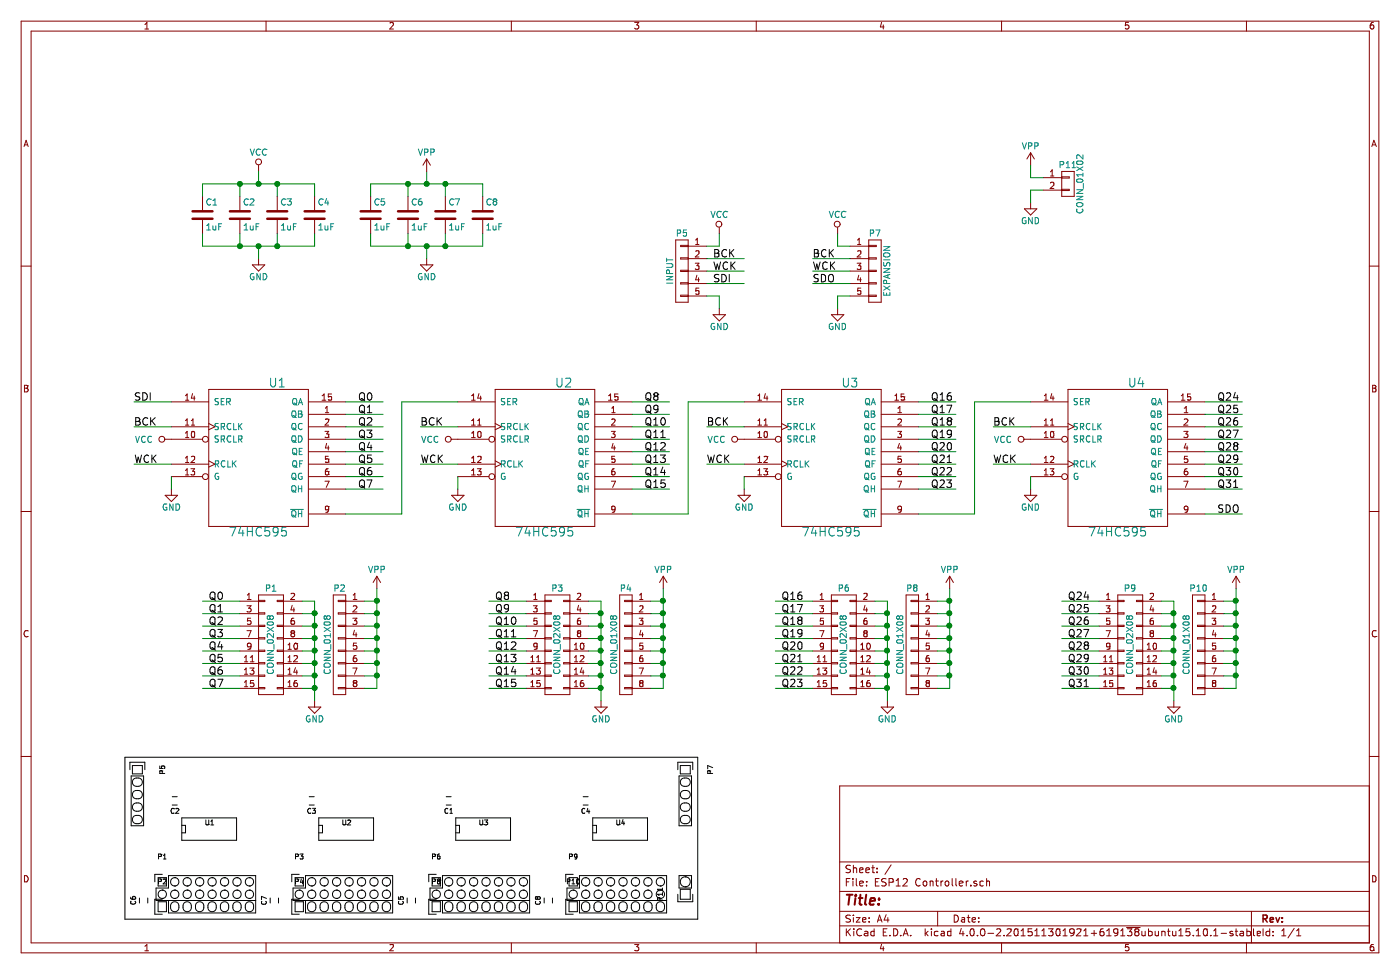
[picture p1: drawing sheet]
EESchema Schematic File Version 2
LIBS:power
LIBS:device
LIBS:transistors
LIBS:conn
LIBS:linear
LIBS:regul
LIBS:74xx
LIBS:cmos4000
LIBS:adc-dac
LIBS:memory
LIBS:xilinx
LIBS:microcontrollers
LIBS:dsp
LIBS:microchip
LIBS:analog_switches
LIBS:motorola
LIBS:texas
LIBS:intel
LIBS:audio
LIBS:interface
LIBS:digital-audio
LIBS:philips
LIBS:display
LIBS:cypress
LIBS:siliconi
LIBS:opto
LIBS:atmel
LIBS:contrib
LIBS:valves
LIBS:componentes
LIBS:ESP8266
LIBS:ESP12 Controller-cache
EELAYER 25 0
EELAYER END
$Descr A4 11693 8268
encoding utf-8
Sheet 1 1
Title ""
Date ""
Rev ""
Comp ""
Comment1 ""
Comment2 ""
Comment3 ""
Comment4 ""
$EndDescr
$Comp
L 74HC595 U1
U 1 1
P 2300 3900
F 0 "U1" H 2450 4500 70  0000 C CNN
F 1 "74HC595" H 2300 3300 70  0000 C CNN
F 2 "SMD_Packages:SO-16-N" H 2300 3900 60  0001 C CNN
F 3 "" H 2300 3900 60  0000 C CNN
	1    2300 3900
	1    0    0    -1  
$EndComp
$Comp
L 74HC595 U2
U 1 1
P 4600 3900
F 0 "U2" H 4750 4500 70  0000 C CNN
F 1 "74HC595" H 4600 3300 70  0000 C CNN
F 2 "SMD_Packages:SO-16-N" H 4600 3900 60  0001 C CNN
F 3 "" H 4600 3900 60  0000 C CNN
	1    4600 3900
	1    0    0    -1  
$EndComp
$Comp
L 74HC595 U3
U 1 1
P 6900 3900
F 0 "U3" H 7050 4500 70  0000 C CNN
F 1 "74HC595" H 6900 3300 70  0000 C CNN
F 2 "SMD_Packages:SO-16-N" H 6900 3900 60  0001 C CNN
F 3 "" H 6900 3900 60  0000 C CNN
	1    6900 3900
	1    0    0    -1  
$EndComp
$Comp
L 74HC595 U4
U 1 1
P 9200 3900
F 0 "U4" H 9350 4500 70  0000 C CNN
F 1 "74HC595" H 9200 3300 70  0000 C CNN
F 2 "SMD_Packages:SO-16-N" H 9200 3900 60  0001 C CNN
F 3 "" H 9200 3900 60  0000 C CNN
	1    9200 3900
	1    0    0    -1  
$EndComp
$Comp
L GND #PWR01
U 1 1
P 1600 4150
F 0 "#PWR01" H 1600 3900 50  0001 C CNN
F 1 "GND" H 1600 4000 50  0000 C CNN
F 2 "" H 1600 4150 60  0000 C CNN
F 3 "" H 1600 4150 60  0000 C CNN
	1    1600 4150
	1    0    0    -1  
$EndComp
$Comp
L GND #PWR02
U 1 1
P 3900 4150
F 0 "#PWR02" H 3900 3900 50  0001 C CNN
F 1 "GND" H 3900 4000 50  0000 C CNN
F 2 "" H 3900 4150 60  0000 C CNN
F 3 "" H 3900 4150 60  0000 C CNN
	1    3900 4150
	1    0    0    -1  
$EndComp
$Comp
L GND #PWR03
U 1 1
P 6200 4150
F 0 "#PWR03" H 6200 3900 50  0001 C CNN
F 1 "GND" H 6200 4000 50  0000 C CNN
F 2 "" H 6200 4150 60  0000 C CNN
F 3 "" H 6200 4150 60  0000 C CNN
	1    6200 4150
	1    0    0    -1  
$EndComp
$Comp
L GND #PWR04
U 1 1
P 8500 4150
F 0 "#PWR04" H 8500 3900 50  0001 C CNN
F 1 "GND" H 8500 4000 50  0000 C CNN
F 2 "" H 8500 4150 60  0000 C CNN
F 3 "" H 8500 4150 60  0000 C CNN
	1    8500 4150
	1    0    0    -1  
$EndComp
Wire Wire Line
	3000 4350 3450 4350
Wire Wire Line
	3450 4350 3450 3450
Wire Wire Line
	3450 3450 3900 3450
Wire Wire Line
	6200 3450 5750 3450
Wire Wire Line
	5750 3450 5750 4350
Wire Wire Line
	5750 4350 5300 4350
Wire Wire Line
	7600 4350 8050 4350
Wire Wire Line
	8050 4350 8050 3450
Wire Wire Line
	8050 3450 8500 3450
Wire Wire Line
	1300 3450 1600 3450
Wire Wire Line
	3300 3450 3000 3450
Wire Wire Line
	3000 3550 3300 3550
Wire Wire Line
	3000 3650 3300 3650
Wire Wire Line
	3300 3750 3000 3750
Wire Wire Line
	3300 3850 3000 3850
Wire Wire Line
	3300 3950 3000 3950
Wire Wire Line
	3300 4050 3000 4050
Wire Wire Line
	3300 4150 3000 4150
Wire Wire Line
	5600 3450 5300 3450
Wire Wire Line
	5600 3550 5300 3550
Wire Wire Line
	5600 3650 5300 3650
Wire Wire Line
	5600 3750 5300 3750
Wire Wire Line
	5600 3850 5300 3850
Wire Wire Line
	5600 3950 5300 3950
Wire Wire Line
	5600 4050 5300 4050
Wire Wire Line
	5600 4150 5300 4150
Wire Wire Line
	7600 3450 7900 3450
Wire Wire Line
	7900 3550 7600 3550
Wire Wire Line
	7900 3650 7600 3650
Wire Wire Line
	7900 3750 7600 3750
Wire Wire Line
	7900 3850 7600 3850
Wire Wire Line
	7900 3950 7600 3950
Wire Wire Line
	7900 4050 7600 4050
Wire Wire Line
	7900 4150 7600 4150
Wire Wire Line
	10200 3450 9900 3450
Wire Wire Line
	10200 3550 9900 3550
Wire Wire Line
	10200 3650 9900 3650
Wire Wire Line
	10200 3750 9900 3750
Wire Wire Line
	10200 3850 9900 3850
Wire Wire Line
	10200 3950 9900 3950
Wire Wire Line
	10200 4050 9900 4050
Wire Wire Line
	10200 4150 9900 4150
Wire Wire Line
	1300 3650 1600 3650
Wire Wire Line
	1300 3950 1600 3950
Wire Wire Line
	1600 4050 1600 4150
Wire Wire Line
	3900 4150 3900 4050
Wire Wire Line
	6200 4050 6200 4150
Wire Wire Line
	8500 4150 8500 4050
Wire Wire Line
	3600 3950 3900 3950
Wire Wire Line
	5900 3950 6200 3950
Wire Wire Line
	8200 3950 8500 3950
Wire Wire Line
	3600 3650 3900 3650
Wire Wire Line
	5900 3650 6200 3650
Wire Wire Line
	8200 3650 8500 3650
Text Label 1300 3650 0    60   ~ 0
BCK
Text Label 3600 3650 0    60   ~ 0
BCK
Text Label 5900 3650 0    60   ~ 0
BCK
Text Label 8200 3650 0    60   ~ 0
BCK
Text Label 1300 3950 0    60   ~ 0
WCK
Text Label 3600 3950 0    60   ~ 0
WCK
Text Label 5900 3950 0    60   ~ 0
WCK
Text Label 8200 3950 0    60   ~ 0
WCK
Text Label 1300 3450 0    60   ~ 0
SDI
Text Label 3100 3450 0    60   ~ 0
Q0
Text Label 3100 3550 0    60   ~ 0
Q1
Text Label 3100 3650 0    60   ~ 0
Q2
Text Label 3100 3750 0    60   ~ 0
Q3
Text Label 3100 3850 0    60   ~ 0
Q4
Text Label 3100 3950 0    60   ~ 0
Q5
Text Label 3100 4050 0    60   ~ 0
Q6
Text Label 3100 4150 0    60   ~ 0
Q7
Text Label 5400 3450 0    60   ~ 0
Q8
Text Label 5400 3550 0    60   ~ 0
Q9
Text Label 5400 3650 0    60   ~ 0
Q10
Text Label 5400 3750 0    60   ~ 0
Q11
Text Label 5400 3850 0    60   ~ 0
Q12
Text Label 5400 3950 0    60   ~ 0
Q13
Text Label 5400 4050 0    60   ~ 0
Q14
Text Label 5400 4150 0    60   ~ 0
Q15
Text Label 7700 3450 0    60   ~ 0
Q16
Text Label 7700 3550 0    60   ~ 0
Q17
Text Label 7700 3650 0    60   ~ 0
Q18
Text Label 7700 3750 0    60   ~ 0
Q19
Text Label 7700 3850 0    60   ~ 0
Q20
Text Label 7700 3950 0    60   ~ 0
Q21
Text Label 7700 4050 0    60   ~ 0
Q22
Text Label 7700 4150 0    60   ~ 0
Q23
Text Label 10000 3450 0    60   ~ 0
Q24
Text Label 10000 3550 0    60   ~ 0
Q25
Text Label 10000 3650 0    60   ~ 0
Q26
Text Label 10000 3750 0    60   ~ 0
Q27
Text Label 10000 3850 0    60   ~ 0
Q28
Text Label 10000 3950 0    60   ~ 0
Q29
Text Label 10000 4050 0    60   ~ 0
Q30
Text Label 10000 4150 0    60   ~ 0
Q31
Wire Wire Line
	10200 4350 9900 4350
Text Label 10000 4350 0    60   ~ 0
SDO
$Comp
L CONN_01X05 P7
U 1 1
P 7250 2400
F 0 "P7" H 7250 2700 50  0000 C CNN
F 1 "EXPANSION" V 7350 2400 50  0000 C CNN
F 2 "Socket_Strips:Socket_Strip_Straight_1x05" H 7250 2400 60  0001 C CNN
F 3 "" H 7250 2400 60  0000 C CNN
	1    7250 2400
	1    0    0    -1  
$EndComp
$Comp
L GND #PWR05
U 1 1
P 6950 2700
F 0 "#PWR05" H 6950 2450 50  0001 C CNN
F 1 "GND" H 6950 2550 50  0000 C CNN
F 2 "" H 6950 2700 60  0000 C CNN
F 3 "" H 6950 2700 60  0000 C CNN
	1    6950 2700
	1    0    0    -1  
$EndComp
$Comp
L VCC #PWR06
U 1 1
P 6950 2100
F 0 "#PWR06" H 6950 1950 50  0001 C CNN
F 1 "VCC" H 6950 2250 50  0000 C CNN
F 2 "" H 6950 2100 60  0000 C CNN
F 3 "" H 6950 2100 60  0000 C CNN
	1    6950 2100
	1    0    0    -1  
$EndComp
Wire Wire Line
	6950 2100 6950 2200
Wire Wire Line
	6950 2200 7050 2200
Wire Wire Line
	7050 2600 6950 2600
Wire Wire Line
	6950 2600 6950 2700
Wire Wire Line
	6750 2500 7050 2500
Wire Wire Line
	6750 2300 7050 2300
Wire Wire Line
	6750 2400 7050 2400
Text Label 6750 2300 0    60   ~ 0
BCK
Text Label 6750 2400 0    60   ~ 0
WCK
Text Label 6750 2500 0    60   ~ 0
SDO
$Comp
L CONN_01X05 P5
U 1 1
P 5700 2400
F 0 "P5" H 5700 2700 50  0000 C CNN
F 1 "INPUT" V 5800 2400 50  0000 C CNN
F 2 "Socket_Strips:Socket_Strip_Straight_1x05" H 5700 2400 60  0001 C CNN
F 3 "" H 5700 2400 60  0000 C CNN
	1    5700 2400
	-1   0    0    -1  
$EndComp
Wire Wire Line
	6200 2500 5900 2500
Wire Wire Line
	6200 2400 5900 2400
Wire Wire Line
	6200 2300 5900 2300
$Comp
L VCC #PWR07
U 1 1
P 6000 2100
F 0 "#PWR07" H 6000 1950 50  0001 C CNN
F 1 "VCC" H 6000 2250 50  0000 C CNN
F 2 "" H 6000 2100 60  0000 C CNN
F 3 "" H 6000 2100 60  0000 C CNN
	1    6000 2100
	1    0    0    -1  
$EndComp
Wire Wire Line
	6000 2100 6000 2200
Wire Wire Line
	6000 2200 5900 2200
$Comp
L GND #PWR08
U 1 1
P 6000 2700
F 0 "#PWR08" H 6000 2450 50  0001 C CNN
F 1 "GND" H 6000 2550 50  0000 C CNN
F 2 "" H 6000 2700 60  0000 C CNN
F 3 "" H 6000 2700 60  0000 C CNN
	1    6000 2700
	1    0    0    -1  
$EndComp
Wire Wire Line
	6000 2700 6000 2600
Wire Wire Line
	6000 2600 5900 2600
Text Label 5950 2300 0    60   ~ 0
BCK
Text Label 5950 2400 0    60   ~ 0
WCK
Text Label 5950 2500 0    60   ~ 0
SDI
$Comp
L CONN_02X08 P1
U 1 1
P 2400 5400
F 0 "P1" H 2400 5850 50  0000 C CNN
F 1 "CONN_02X08" V 2400 5400 50  0000 C CNN
F 2 "Socket_Strips:Socket_Strip_Straight_2x08" H 2400 4200 60  0001 C CNN
F 3 "" H 2400 4200 60  0000 C CNN
	1    2400 5400
	1    0    0    -1  
$EndComp
Wire Wire Line
	1850 5050 2150 5050
Wire Wire Line
	1850 5150 2150 5150
Wire Wire Line
	1850 5250 2150 5250
Wire Wire Line
	1850 5350 2150 5350
Wire Wire Line
	1850 5450 2150 5450
Wire Wire Line
	1850 5550 2150 5550
Wire Wire Line
	1850 5650 2150 5650
Wire Wire Line
	1850 5750 2150 5750
$Comp
L GND #PWR09
U 1 1
P 2750 5850
F 0 "#PWR09" H 2750 5600 50  0001 C CNN
F 1 "GND" H 2750 5700 50  0000 C CNN
F 2 "" H 2750 5850 60  0000 C CNN
F 3 "" H 2750 5850 60  0000 C CNN
	1    2750 5850
	1    0    0    -1  
$EndComp
Wire Wire Line
	2750 5850 2750 5050
Wire Wire Line
	2750 5050 2650 5050
Wire Wire Line
	2650 5150 2750 5150
Connection ~ 2750 5150
Wire Wire Line
	2750 5250 2650 5250
Connection ~ 2750 5250
Wire Wire Line
	2650 5350 2750 5350
Connection ~ 2750 5350
Wire Wire Line
	2750 5450 2650 5450
Connection ~ 2750 5450
Wire Wire Line
	2650 5550 2750 5550
Connection ~ 2750 5550
Wire Wire Line
	2750 5650 2650 5650
Connection ~ 2750 5650
Wire Wire Line
	2650 5750 2750 5750
Connection ~ 2750 5750
$Comp
L CONN_02X08 P3
U 1 1
P 4700 5400
F 0 "P3" H 4700 5850 50  0000 C CNN
F 1 "CONN_02X08" V 4700 5400 50  0000 C CNN
F 2 "Socket_Strips:Socket_Strip_Straight_2x08" H 4700 4200 60  0001 C CNN
F 3 "" H 4700 4200 60  0000 C CNN
	1    4700 5400
	1    0    0    -1  
$EndComp
Wire Wire Line
	4150 5050 4450 5050
Wire Wire Line
	4150 5150 4450 5150
Wire Wire Line
	4150 5250 4450 5250
Wire Wire Line
	4150 5350 4450 5350
Wire Wire Line
	4150 5450 4450 5450
Wire Wire Line
	4150 5550 4450 5550
Wire Wire Line
	4150 5650 4450 5650
Wire Wire Line
	4150 5750 4450 5750
$Comp
L GND #PWR010
U 1 1
P 5050 5850
F 0 "#PWR010" H 5050 5600 50  0001 C CNN
F 1 "GND" H 5050 5700 50  0000 C CNN
F 2 "" H 5050 5850 60  0000 C CNN
F 3 "" H 5050 5850 60  0000 C CNN
	1    5050 5850
	1    0    0    -1  
$EndComp
Wire Wire Line
	5050 5850 5050 5050
Wire Wire Line
	5050 5050 4950 5050
Wire Wire Line
	4950 5150 5050 5150
Connection ~ 5050 5150
Wire Wire Line
	5050 5250 4950 5250
Connection ~ 5050 5250
Wire Wire Line
	4950 5350 5050 5350
Connection ~ 5050 5350
Wire Wire Line
	5050 5450 4950 5450
Connection ~ 5050 5450
Wire Wire Line
	4950 5550 5050 5550
Connection ~ 5050 5550
Wire Wire Line
	5050 5650 4950 5650
Connection ~ 5050 5650
Wire Wire Line
	4950 5750 5050 5750
Connection ~ 5050 5750
$Comp
L CONN_02X08 P6
U 1 1
P 7000 5400
F 0 "P6" H 7000 5850 50  0000 C CNN
F 1 "CONN_02X08" V 7000 5400 50  0000 C CNN
F 2 "Socket_Strips:Socket_Strip_Straight_2x08" H 7000 4200 60  0001 C CNN
F 3 "" H 7000 4200 60  0000 C CNN
	1    7000 5400
	1    0    0    -1  
$EndComp
Wire Wire Line
	6450 5050 6750 5050
Wire Wire Line
	6450 5150 6750 5150
Wire Wire Line
	6450 5250 6750 5250
Wire Wire Line
	6450 5350 6750 5350
Wire Wire Line
	6450 5450 6750 5450
Wire Wire Line
	6450 5550 6750 5550
Wire Wire Line
	6450 5650 6750 5650
Wire Wire Line
	6450 5750 6750 5750
$Comp
L GND #PWR011
U 1 1
P 7350 5850
F 0 "#PWR011" H 7350 5600 50  0001 C CNN
F 1 "GND" H 7350 5700 50  0000 C CNN
F 2 "" H 7350 5850 60  0000 C CNN
F 3 "" H 7350 5850 60  0000 C CNN
	1    7350 5850
	1    0    0    -1  
$EndComp
Wire Wire Line
	7350 5850 7350 5050
Wire Wire Line
	7350 5050 7250 5050
Wire Wire Line
	7250 5150 7350 5150
Connection ~ 7350 5150
Wire Wire Line
	7350 5250 7250 5250
Connection ~ 7350 5250
Wire Wire Line
	7250 5350 7350 5350
Connection ~ 7350 5350
Wire Wire Line
	7350 5450 7250 5450
Connection ~ 7350 5450
Wire Wire Line
	7250 5550 7350 5550
Connection ~ 7350 5550
Wire Wire Line
	7350 5650 7250 5650
Connection ~ 7350 5650
Wire Wire Line
	7250 5750 7350 5750
Connection ~ 7350 5750
$Comp
L CONN_02X08 P9
U 1 1
P 9300 5400
F 0 "P9" H 9300 5850 50  0000 C CNN
F 1 "CONN_02X08" V 9300 5400 50  0000 C CNN
F 2 "Socket_Strips:Socket_Strip_Straight_2x08" H 9300 4200 60  0001 C CNN
F 3 "" H 9300 4200 60  0000 C CNN
	1    9300 5400
	1    0    0    -1  
$EndComp
Wire Wire Line
	8750 5050 9050 5050
Wire Wire Line
	8750 5150 9050 5150
Wire Wire Line
	8750 5250 9050 5250
Wire Wire Line
	8750 5350 9050 5350
Wire Wire Line
	8750 5450 9050 5450
Wire Wire Line
	8750 5550 9050 5550
Wire Wire Line
	8750 5650 9050 5650
Wire Wire Line
	8750 5750 9050 5750
$Comp
L GND #PWR012
U 1 1
P 9650 5850
F 0 "#PWR012" H 9650 5600 50  0001 C CNN
F 1 "GND" H 9650 5700 50  0000 C CNN
F 2 "" H 9650 5850 60  0000 C CNN
F 3 "" H 9650 5850 60  0000 C CNN
	1    9650 5850
	1    0    0    -1  
$EndComp
Wire Wire Line
	9650 5850 9650 5050
Wire Wire Line
	9650 5050 9550 5050
Wire Wire Line
	9550 5150 9650 5150
Connection ~ 9650 5150
Wire Wire Line
	9650 5250 9550 5250
Connection ~ 9650 5250
Wire Wire Line
	9550 5350 9650 5350
Connection ~ 9650 5350
Wire Wire Line
	9650 5450 9550 5450
Connection ~ 9650 5450
Wire Wire Line
	9550 5550 9650 5550
Connection ~ 9650 5550
Wire Wire Line
	9650 5650 9550 5650
Connection ~ 9650 5650
Wire Wire Line
	9550 5750 9650 5750
Connection ~ 9650 5750
Text Label 1900 5050 0    60   ~ 0
Q0
Text Label 1900 5150 0    60   ~ 0
Q1
Text Label 1900 5250 0    60   ~ 0
Q2
Text Label 1900 5350 0    60   ~ 0
Q3
Text Label 1900 5450 0    60   ~ 0
Q4
Text Label 1900 5550 0    60   ~ 0
Q5
Text Label 1900 5650 0    60   ~ 0
Q6
Text Label 1900 5750 0    60   ~ 0
Q7
Text Label 4200 5050 0    60   ~ 0
Q8
Text Label 4200 5150 0    60   ~ 0
Q9
Text Label 4200 5250 0    60   ~ 0
Q10
Text Label 4200 5350 0    60   ~ 0
Q11
Text Label 4200 5450 0    60   ~ 0
Q12
Text Label 4200 5550 0    60   ~ 0
Q13
Text Label 4200 5650 0    60   ~ 0
Q14
Text Label 4200 5750 0    60   ~ 0
Q15
Text Label 6500 5050 0    60   ~ 0
Q16
Text Label 6500 5150 0    60   ~ 0
Q17
Text Label 6500 5250 0    60   ~ 0
Q18
Text Label 6500 5350 0    60   ~ 0
Q19
Text Label 6500 5450 0    60   ~ 0
Q20
Text Label 6500 5550 0    60   ~ 0
Q21
Text Label 6500 5650 0    60   ~ 0
Q22
Text Label 6500 5750 0    60   ~ 0
Q23
Text Label 8800 5050 0    60   ~ 0
Q24
Text Label 8800 5150 0    60   ~ 0
Q25
Text Label 8800 5250 0    60   ~ 0
Q26
Text Label 8800 5350 0    60   ~ 0
Q27
Text Label 8800 5450 0    60   ~ 0
Q28
Text Label 8800 5550 0    60   ~ 0
Q29
Text Label 8800 5650 0    60   ~ 0
Q30
Text Label 8800 5750 0    60   ~ 0
Q31
$Comp
L CONN_01X08 P2
U 1 1
P 2950 5400
F 0 "P2" H 2950 5850 50  0000 C CNN
F 1 "CONN_01X08" V 3050 5400 50  0000 C CNN
F 2 "Socket_Strips:Socket_Strip_Straight_1x08" H 2950 5400 60  0001 C CNN
F 3 "" H 2950 5400 60  0000 C CNN
	1    2950 5400
	-1   0    0    -1  
$EndComp
$Comp
L VPP #PWR013
U 1 1
P 3250 4950
F 0 "#PWR013" H 3250 4800 50  0001 C CNN
F 1 "VPP" H 3250 5100 50  0000 C CNN
F 2 "" H 3250 4950 60  0000 C CNN
F 3 "" H 3250 4950 60  0000 C CNN
	1    3250 4950
	1    0    0    -1  
$EndComp
Wire Wire Line
	3250 4950 3250 5750
Wire Wire Line
	3250 5750 3150 5750
Wire Wire Line
	3150 5050 3250 5050
Connection ~ 3250 5050
Connection ~ 3250 5150
Connection ~ 3250 5250
Connection ~ 3250 5350
Connection ~ 3250 5450
Wire Wire Line
	3150 5150 3250 5150
Wire Wire Line
	3250 5250 3150 5250
Wire Wire Line
	3150 5350 3250 5350
Wire Wire Line
	3250 5450 3150 5450
Wire Wire Line
	3150 5550 3250 5550
Connection ~ 3250 5550
Wire Wire Line
	3250 5650 3150 5650
Connection ~ 3250 5650
$Comp
L CONN_01X08 P4
U 1 1
P 5250 5400
F 0 "P4" H 5250 5850 50  0000 C CNN
F 1 "CONN_01X08" V 5350 5400 50  0000 C CNN
F 2 "Socket_Strips:Socket_Strip_Straight_1x08" H 5250 5400 60  0001 C CNN
F 3 "" H 5250 5400 60  0000 C CNN
	1    5250 5400
	-1   0    0    -1  
$EndComp
$Comp
L VPP #PWR014
U 1 1
P 5550 4950
F 0 "#PWR014" H 5550 4800 50  0001 C CNN
F 1 "VPP" H 5550 5100 50  0000 C CNN
F 2 "" H 5550 4950 60  0000 C CNN
F 3 "" H 5550 4950 60  0000 C CNN
	1    5550 4950
	1    0    0    -1  
$EndComp
Wire Wire Line
	5550 4950 5550 5750
Wire Wire Line
	5550 5750 5450 5750
Wire Wire Line
	5450 5050 5550 5050
Connection ~ 5550 5050
Connection ~ 5550 5150
Connection ~ 5550 5250
Connection ~ 5550 5350
Connection ~ 5550 5450
Wire Wire Line
	5450 5150 5550 5150
Wire Wire Line
	5550 5250 5450 5250
Wire Wire Line
	5450 5350 5550 5350
Wire Wire Line
	5550 5450 5450 5450
Wire Wire Line
	5450 5550 5550 5550
Connection ~ 5550 5550
Wire Wire Line
	5550 5650 5450 5650
Connection ~ 5550 5650
$Comp
L CONN_01X08 P8
U 1 1
P 7550 5400
F 0 "P8" H 7550 5850 50  0000 C CNN
F 1 "CONN_01X08" V 7650 5400 50  0000 C CNN
F 2 "Socket_Strips:Socket_Strip_Straight_1x08" H 7550 5400 60  0001 C CNN
F 3 "" H 7550 5400 60  0000 C CNN
	1    7550 5400
	-1   0    0    -1  
$EndComp
$Comp
L VPP #PWR015
U 1 1
P 7850 4950
F 0 "#PWR015" H 7850 4800 50  0001 C CNN
F 1 "VPP" H 7850 5100 50  0000 C CNN
F 2 "" H 7850 4950 60  0000 C CNN
F 3 "" H 7850 4950 60  0000 C CNN
	1    7850 4950
	1    0    0    -1  
$EndComp
Wire Wire Line
	7850 4950 7850 5750
Wire Wire Line
	7850 5750 7750 5750
Wire Wire Line
	7750 5050 7850 5050
Connection ~ 7850 5050
Connection ~ 7850 5150
Connection ~ 7850 5250
Connection ~ 7850 5350
Connection ~ 7850 5450
Wire Wire Line
	7750 5150 7850 5150
Wire Wire Line
	7850 5250 7750 5250
Wire Wire Line
	7750 5350 7850 5350
Wire Wire Line
	7850 5450 7750 5450
Wire Wire Line
	7750 5550 7850 5550
Connection ~ 7850 5550
Wire Wire Line
	7850 5650 7750 5650
Connection ~ 7850 5650
$Comp
L CONN_01X08 P10
U 1 1
P 9850 5400
F 0 "P10" H 9850 5850 50  0000 C CNN
F 1 "CONN_01X08" V 9950 5400 50  0000 C CNN
F 2 "Socket_Strips:Socket_Strip_Straight_1x08" H 9850 5400 60  0001 C CNN
F 3 "" H 9850 5400 60  0000 C CNN
	1    9850 5400
	-1   0    0    -1  
$EndComp
$Comp
L VPP #PWR016
U 1 1
P 10150 4950
F 0 "#PWR016" H 10150 4800 50  0001 C CNN
F 1 "VPP" H 10150 5100 50  0000 C CNN
F 2 "" H 10150 4950 60  0000 C CNN
F 3 "" H 10150 4950 60  0000 C CNN
	1    10150 4950
	1    0    0    -1  
$EndComp
Wire Wire Line
	10150 4950 10150 5750
Wire Wire Line
	10150 5750 10050 5750
Wire Wire Line
	10050 5050 10150 5050
Connection ~ 10150 5050
Connection ~ 10150 5150
Connection ~ 10150 5250
Connection ~ 10150 5350
Connection ~ 10150 5450
Wire Wire Line
	10050 5150 10150 5150
Wire Wire Line
	10150 5250 10050 5250
Wire Wire Line
	10050 5350 10150 5350
Wire Wire Line
	10150 5450 10050 5450
Wire Wire Line
	10050 5550 10150 5550
Connection ~ 10150 5550
Wire Wire Line
	10150 5650 10050 5650
Connection ~ 10150 5650
$Comp
L C C1
U 1 1
P 1850 1950
F 0 "C1" H 1875 2050 50  0000 L CNN
F 1 "1uF" H 1875 1850 50  0000 L CNN
F 2 "Capacitors_SMD:C_0805_HandSoldering" H 1888 1800 30  0001 C CNN
F 3 "" H 1850 1950 60  0000 C CNN
	1    1850 1950
	1    0    0    -1  
$EndComp
$Comp
L C C2
U 1 1
P 2150 1950
F 0 "C2" H 2175 2050 50  0000 L CNN
F 1 "1uF" H 2175 1850 50  0000 L CNN
F 2 "Capacitors_SMD:C_0805_HandSoldering" H 2188 1800 30  0001 C CNN
F 3 "" H 2150 1950 60  0000 C CNN
	1    2150 1950
	1    0    0    -1  
$EndComp
$Comp
L C C3
U 1 1
P 2450 1950
F 0 "C3" H 2475 2050 50  0000 L CNN
F 1 "1uF" H 2475 1850 50  0000 L CNN
F 2 "Capacitors_SMD:C_0805_HandSoldering" H 2488 1800 30  0001 C CNN
F 3 "" H 2450 1950 60  0000 C CNN
	1    2450 1950
	1    0    0    -1  
$EndComp
$Comp
L C C4
U 1 1
P 2750 1950
F 0 "C4" H 2775 2050 50  0000 L CNN
F 1 "1uF" H 2775 1850 50  0000 L CNN
F 2 "Capacitors_SMD:C_0805_HandSoldering" H 2788 1800 30  0001 C CNN
F 3 "" H 2750 1950 60  0000 C CNN
	1    2750 1950
	1    0    0    -1  
$EndComp
$Comp
L GND #PWR017
U 1 1
P 2300 2300
F 0 "#PWR017" H 2300 2050 50  0001 C CNN
F 1 "GND" H 2300 2150 50  0000 C CNN
F 2 "" H 2300 2300 60  0000 C CNN
F 3 "" H 2300 2300 60  0000 C CNN
	1    2300 2300
	1    0    0    -1  
$EndComp
$Comp
L VCC #PWR018
U 1 1
P 2300 1600
F 0 "#PWR018" H 2300 1450 50  0001 C CNN
F 1 "VCC" H 2300 1750 50  0000 C CNN
F 2 "" H 2300 1600 60  0000 C CNN
F 3 "" H 2300 1600 60  0000 C CNN
	1    2300 1600
	1    0    0    -1  
$EndComp
Wire Wire Line
	1850 1800 1850 1700
Wire Wire Line
	1850 1700 2750 1700
Wire Wire Line
	2750 1700 2750 1800
Wire Wire Line
	2450 1800 2450 1700
Connection ~ 2450 1700
Wire Wire Line
	2150 1700 2150 1800
Connection ~ 2150 1700
Wire Wire Line
	2300 1600 2300 1700
Connection ~ 2300 1700
Wire Wire Line
	1850 2100 1850 2200
Wire Wire Line
	1850 2200 2750 2200
Wire Wire Line
	2750 2200 2750 2100
Wire Wire Line
	2450 2100 2450 2200
Connection ~ 2450 2200
Wire Wire Line
	2150 2100 2150 2200
Connection ~ 2150 2200
Wire Wire Line
	2300 2300 2300 2200
Connection ~ 2300 2200
$Comp
L C C5
U 1 1
P 3200 1950
F 0 "C5" H 3225 2050 50  0000 L CNN
F 1 "1uF" H 3225 1850 50  0000 L CNN
F 2 "Capacitors_SMD:C_0805_HandSoldering" H 3238 1800 30  0001 C CNN
F 3 "" H 3200 1950 60  0000 C CNN
	1    3200 1950
	1    0    0    -1  
$EndComp
$Comp
L C C6
U 1 1
P 3500 1950
F 0 "C6" H 3525 2050 50  0000 L CNN
F 1 "1uF" H 3525 1850 50  0000 L CNN
F 2 "Capacitors_SMD:C_0805_HandSoldering" H 3538 1800 30  0001 C CNN
F 3 "" H 3500 1950 60  0000 C CNN
	1    3500 1950
	1    0    0    -1  
$EndComp
$Comp
L C C7
U 1 1
P 3800 1950
F 0 "C7" H 3825 2050 50  0000 L CNN
F 1 "1uF" H 3825 1850 50  0000 L CNN
F 2 "Capacitors_SMD:C_0805_HandSoldering" H 3838 1800 30  0001 C CNN
F 3 "" H 3800 1950 60  0000 C CNN
	1    3800 1950
	1    0    0    -1  
$EndComp
$Comp
L C C8
U 1 1
P 4100 1950
F 0 "C8" H 4125 2050 50  0000 L CNN
F 1 "1uF" H 4125 1850 50  0000 L CNN
F 2 "Capacitors_SMD:C_0805_HandSoldering" H 4138 1800 30  0001 C CNN
F 3 "" H 4100 1950 60  0000 C CNN
	1    4100 1950
	1    0    0    -1  
$EndComp
$Comp
L GND #PWR019
U 1 1
P 3650 2300
F 0 "#PWR019" H 3650 2050 50  0001 C CNN
F 1 "GND" H 3650 2150 50  0000 C CNN
F 2 "" H 3650 2300 60  0000 C CNN
F 3 "" H 3650 2300 60  0000 C CNN
	1    3650 2300
	1    0    0    -1  
$EndComp
Wire Wire Line
	3200 1800 3200 1700
Wire Wire Line
	3200 1700 4100 1700
Wire Wire Line
	4100 1700 4100 1800
Wire Wire Line
	3800 1800 3800 1700
Connection ~ 3800 1700
Wire Wire Line
	3500 1700 3500 1800
Connection ~ 3500 1700
Wire Wire Line
	3650 1600 3650 1700
Connection ~ 3650 1700
Wire Wire Line
	3200 2100 3200 2200
Wire Wire Line
	3200 2200 4100 2200
Wire Wire Line
	4100 2200 4100 2100
Wire Wire Line
	3800 2100 3800 2200
Connection ~ 3800 2200
Wire Wire Line
	3500 2100 3500 2200
Connection ~ 3500 2200
Wire Wire Line
	3650 2300 3650 2200
Connection ~ 3650 2200
$Comp
L VPP #PWR020
U 1 1
P 3650 1600
F 0 "#PWR020" H 3650 1450 50  0001 C CNN
F 1 "VPP" H 3650 1750 50  0000 C CNN
F 2 "" H 3650 1600 60  0000 C CNN
F 3 "" H 3650 1600 60  0000 C CNN
	1    3650 1600
	1    0    0    -1  
$EndComp
$Comp
L VCC #PWR021
U 1 1
P 1600 3750
F 0 "#PWR021" H 1600 3600 50  0001 C CNN
F 1 "VCC" V 1600 3900 50  0000 L CNN
F 2 "" H 1600 3750 60  0000 C CNN
F 3 "" H 1600 3750 60  0000 C CNN
	1    1600 3750
	0    -1   -1   0   
$EndComp
$Comp
L VCC #PWR022
U 1 1
P 3900 3750
F 0 "#PWR022" H 3900 3600 50  0001 C CNN
F 1 "VCC" V 3900 3900 50  0000 L CNN
F 2 "" H 3900 3750 60  0000 C CNN
F 3 "" H 3900 3750 60  0000 C CNN
	1    3900 3750
	0    -1   -1   0   
$EndComp
$Comp
L VCC #PWR023
U 1 1
P 6200 3750
F 0 "#PWR023" H 6200 3600 50  0001 C CNN
F 1 "VCC" V 6200 3900 50  0000 L CNN
F 2 "" H 6200 3750 60  0000 C CNN
F 3 "" H 6200 3750 60  0000 C CNN
	1    6200 3750
	0    -1   -1   0   
$EndComp
$Comp
L VCC #PWR024
U 1 1
P 8500 3750
F 0 "#PWR024" H 8500 3600 50  0001 C CNN
F 1 "VCC" V 8500 3900 50  0000 L CNN
F 2 "" H 8500 3750 60  0000 C CNN
F 3 "" H 8500 3750 60  0000 C CNN
	1    8500 3750
	0    -1   -1   0   
$EndComp
$Comp
L CONN_01X02 P11
U 1 1
P 8800 1700
F 0 "P11" H 8800 1850 50  0000 C CNN
F 1 "CONN_01X02" V 8900 1700 50  0000 C CNN
F 2 "Socket_Strips:Socket_Strip_Straight_1x02" H 8800 1700 60  0001 C CNN
F 3 "" H 8800 1700 60  0000 C CNN
	1    8800 1700
	1    0    0    -1  
$EndComp
$Comp
L GND #PWR025
U 1 1
P 8500 1850
F 0 "#PWR025" H 8500 1600 50  0001 C CNN
F 1 "GND" H 8500 1700 50  0000 C CNN
F 2 "" H 8500 1850 60  0000 C CNN
F 3 "" H 8500 1850 60  0000 C CNN
	1    8500 1850
	1    0    0    -1  
$EndComp
$Comp
L VPP #PWR026
U 1 1
P 8500 1550
F 0 "#PWR026" H 8500 1400 50  0001 C CNN
F 1 "VPP" H 8500 1700 50  0000 C CNN
F 2 "" H 8500 1550 60  0000 C CNN
F 3 "" H 8500 1550 60  0000 C CNN
	1    8500 1550
	1    0    0    -1  
$EndComp
Wire Wire Line
	8500 1550 8500 1650
Wire Wire Line
	8500 1650 8600 1650
Wire Wire Line
	8600 1750 8500 1750
Wire Wire Line
	8500 1750 8500 1850
$EndSCHEMATC
